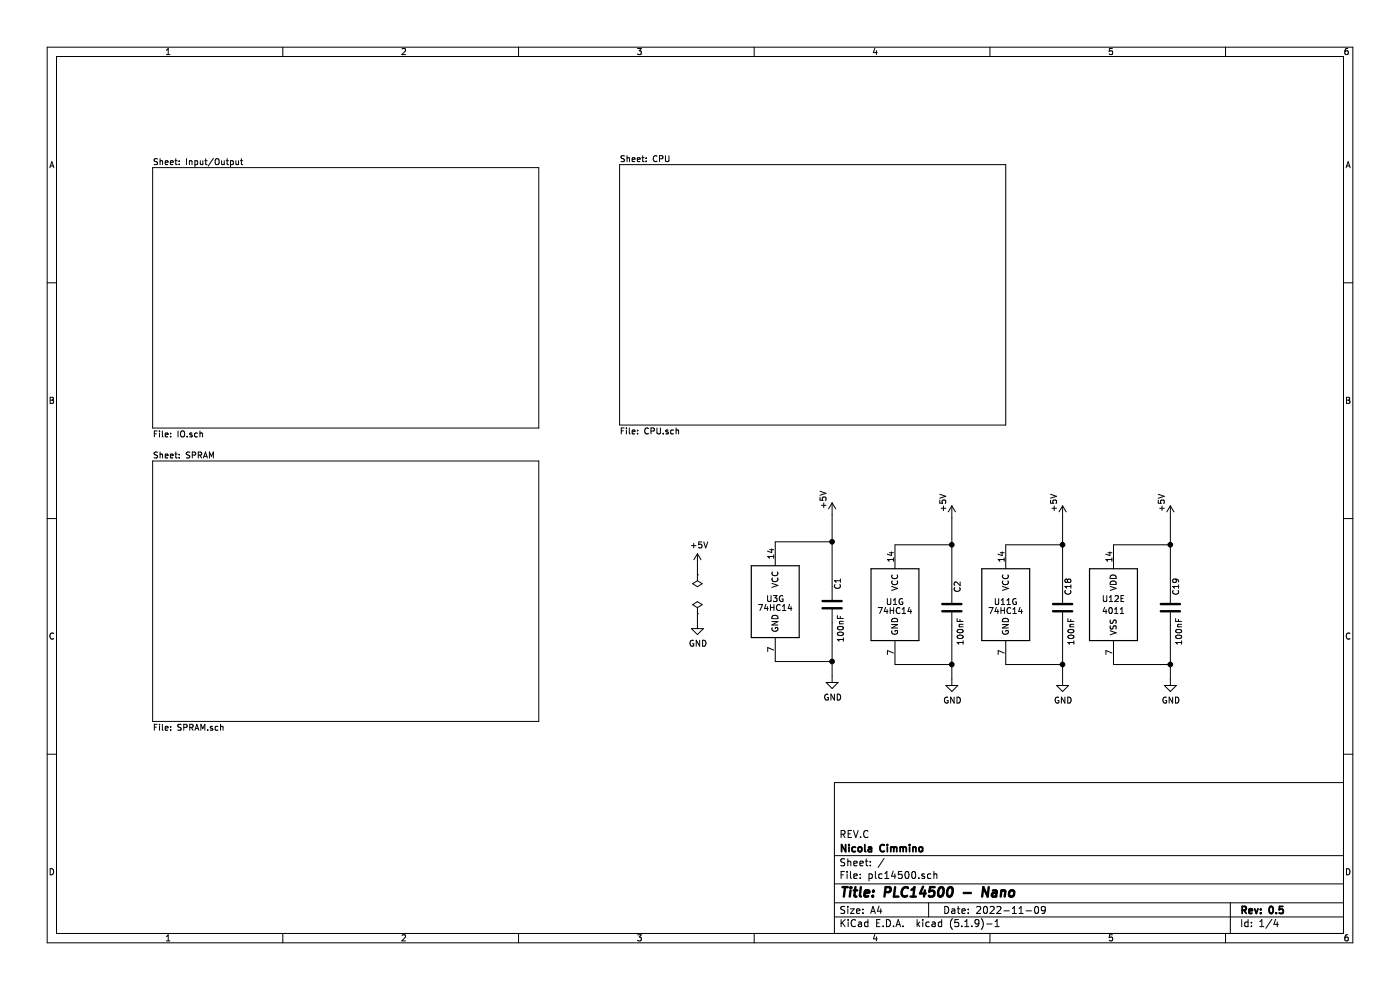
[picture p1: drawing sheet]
EESchema Schematic File Version 4
EELAYER 30 0
EELAYER END
$Descr A4 11693 8268
encoding utf-8
Sheet 1 4
Title "PLC14500 - Nano"
Date "2022-11-09"
Rev "0.5"
Comp "Nicola Cimmino"
Comment1 "REV.C"
Comment2 ""
Comment3 ""
Comment4 ""
$EndDescr
$Sheet
S 1275 1400 3225 2175
U 63B4BDA9
F0 "Input/Output" 50
F1 "IO.sch" 50
$EndSheet
$Sheet
S 5175 1375 3225 2175
U 6394A5B3
F0 "CPU" 50
F1 "CPU.sch" 50
$EndSheet
$Sheet
S 1275 3850 3225 2175
U 67425B3B
F0 "SPRAM" 50
F1 "SPRAM.sch" 50
$EndSheet
$Comp
L power:GND #PWR?
U 1 1
P 5825 5200
AR Path="/67425B3B/6817676E" Ref="#PWR?"  Part="1" 
AR Path="/6817676E" Ref="#PWR02"  Part="1" 
F 0 "#PWR02" H 5825 4950 50  0001 C CNN
F 1 "GND" H 5830 5027 50  0000 C CNN
F 2 "" H 5825 5200 50  0001 C CNN
F 3 "" H 5825 5200 50  0001 C CNN
	1    5825 5200
	1    0    0    -1  
$EndComp
$Comp
L power:PWR_FLAG #FLG?
U 1 1
P 5825 5125
AR Path="/67425B3B/68176774" Ref="#FLG?"  Part="1" 
AR Path="/68176774" Ref="#FLG02"  Part="1" 
F 0 "#FLG02" H 5825 5200 50  0001 C CNN
F 1 "PWR_FLAG" H 5825 5298 50  0001 C CNN
F 2 "" H 5825 5125 50  0001 C CNN
F 3 "~" H 5825 5125 50  0001 C CNN
	1    5825 5125
	1    0    0    -1  
$EndComp
Wire Wire Line
	5825 5200 5825 5125
$Comp
L power:PWR_FLAG #FLG?
U 1 1
P 5825 4800
AR Path="/67425B3B/6817677B" Ref="#FLG?"  Part="1" 
AR Path="/6817677B" Ref="#FLG01"  Part="1" 
F 0 "#FLG01" H 5825 4875 50  0001 C CNN
F 1 "PWR_FLAG" H 5825 4973 50  0001 C CNN
F 2 "" H 5825 4800 50  0001 C CNN
F 3 "~" H 5825 4800 50  0001 C CNN
	1    5825 4800
	-1   0    0    1   
$EndComp
$Comp
L power:+5V #PWR01
U 1 1
P 5825 4725
AR Path="/68176781" Ref="#PWR01"  Part="1" 
AR Path="/63B4BDA9/68176781" Ref="#PWR?"  Part="1" 
AR Path="/67425B3B/68176781" Ref="#PWR?"  Part="1" 
F 0 "#PWR01" H 5825 4575 50  0001 C CNN
F 1 "+5V" H 5840 4898 50  0000 C CNN
F 2 "" H 5825 4725 50  0001 C CNN
F 3 "" H 5825 4725 50  0001 C CNN
	1    5825 4725
	1    0    0    -1  
$EndComp
$Comp
L Device:C C2
U 1 1
P 7950 5075
AR Path="/638EEFFA" Ref="C2"  Part="1" 
AR Path="/63B4BDA9/638EEFFA" Ref="C?"  Part="1" 
F 0 "C2" V 7900 4900 50  0000 C CNN
F 1 "100nF" V 7875 5275 50  0000 C CNN
F 2 "Capacitor_THT:C_Rect_L7.2mm_W2.5mm_P5.00mm_FKS2_FKP2_MKS2_MKP2" H 7988 4925 50  0001 C CNN
F 3 "~" H 7950 5075 50  0001 C CNN
F 4 "0.02" H 7950 5075 50  0001 C CNN "Price"
	1    7950 5075
	-1   0    0    1   
$EndComp
$Comp
L power:GND #PWR?
U 1 1
P 7950 5675
AR Path="/63B4BDA9/638EF006" Ref="#PWR?"  Part="1" 
AR Path="/638EF006" Ref="#PWR0101"  Part="1" 
F 0 "#PWR0101" H 7950 5425 50  0001 C CNN
F 1 "GND" H 7955 5502 50  0000 C CNN
F 2 "" H 7950 5675 50  0001 C CNN
F 3 "" H 7950 5675 50  0001 C CNN
	1    7950 5675
	1    0    0    -1  
$EndComp
$Comp
L power:+5V #PWR0102
U 1 1
P 7950 4325
AR Path="/638EF012" Ref="#PWR0102"  Part="1" 
AR Path="/63B4BDA9/638EF012" Ref="#PWR?"  Part="1" 
F 0 "#PWR0102" H 7950 4175 50  0001 C CNN
F 1 "+5V" V 7875 4450 50  0000 C CNN
F 2 "" H 7950 4325 50  0001 C CNN
F 3 "" H 7950 4325 50  0001 C CNN
	1    7950 4325
	1    0    0    -1  
$EndComp
Wire Wire Line
	7950 5225 7950 5550
$Comp
L 74xx:74HC14 U1
U 7 1
P 7475 5050
AR Path="/638EF01E" Ref="U1"  Part="7" 
AR Path="/63B4BDA9/638EF01E" Ref="U?"  Part="7" 
F 0 "U1" H 7475 5075 50  0000 C CNN
F 1 "74HC14" H 7475 5000 50  0000 C CNN
F 2 "Package_DIP:DIP-14_W7.62mm_LongPads" H 7475 5050 50  0001 C CNN
F 3 "http://www.ti.com/lit/gpn/sn74HC14" H 7475 5050 50  0001 C CNN
F 4 "0.16" H 7475 5050 50  0001 C CNN "Price"
	7    7475 5050
	1    0    0    -1  
$EndComp
Wire Wire Line
	5825 4725 5825 4800
Wire Wire Line
	7475 5550 7950 5550
Connection ~ 7950 5550
Wire Wire Line
	7950 5550 7950 5675
Wire Wire Line
	7475 4550 7950 4550
Wire Wire Line
	7950 4325 7950 4550
Connection ~ 7950 4550
Wire Wire Line
	7950 4550 7950 4925
$Comp
L Device:C C1
U 1 1
P 6950 5050
AR Path="/638FA512" Ref="C1"  Part="1" 
AR Path="/63B4BDA9/638FA512" Ref="C?"  Part="1" 
F 0 "C1" V 6900 4875 50  0000 C CNN
F 1 "100nF" V 6875 5250 50  0000 C CNN
F 2 "Capacitor_THT:C_Rect_L7.2mm_W2.5mm_P5.00mm_FKS2_FKP2_MKS2_MKP2" H 6988 4900 50  0001 C CNN
F 3 "~" H 6950 5050 50  0001 C CNN
F 4 "0.02" H 6950 5050 50  0001 C CNN "Price"
	1    6950 5050
	-1   0    0    1   
$EndComp
$Comp
L power:GND #PWR?
U 1 1
P 6950 5650
AR Path="/63B4BDA9/638FA518" Ref="#PWR?"  Part="1" 
AR Path="/638FA518" Ref="#PWR0103"  Part="1" 
F 0 "#PWR0103" H 6950 5400 50  0001 C CNN
F 1 "GND" H 6955 5477 50  0000 C CNN
F 2 "" H 6950 5650 50  0001 C CNN
F 3 "" H 6950 5650 50  0001 C CNN
	1    6950 5650
	1    0    0    -1  
$EndComp
$Comp
L power:+5V #PWR0104
U 1 1
P 6950 4300
AR Path="/638FA51E" Ref="#PWR0104"  Part="1" 
AR Path="/63B4BDA9/638FA51E" Ref="#PWR?"  Part="1" 
F 0 "#PWR0104" H 6950 4150 50  0001 C CNN
F 1 "+5V" V 6875 4425 50  0000 C CNN
F 2 "" H 6950 4300 50  0001 C CNN
F 3 "" H 6950 4300 50  0001 C CNN
	1    6950 4300
	1    0    0    -1  
$EndComp
Wire Wire Line
	6950 5200 6950 5525
$Comp
L 74xx:74HC14 U3
U 7 1
P 6475 5025
AR Path="/638FA526" Ref="U3"  Part="7" 
AR Path="/63B4BDA9/638FA526" Ref="U?"  Part="7" 
F 0 "U3" H 6475 5050 50  0000 C CNN
F 1 "74HC14" H 6475 4975 50  0000 C CNN
F 2 "Package_DIP:DIP-14_W7.62mm_LongPads" H 6475 5025 50  0001 C CNN
F 3 "http://www.ti.com/lit/gpn/sn74HC14" H 6475 5025 50  0001 C CNN
F 4 "0.16" H 6475 5025 50  0001 C CNN "Price"
	7    6475 5025
	1    0    0    -1  
$EndComp
Wire Wire Line
	6475 5525 6950 5525
Connection ~ 6950 5525
Wire Wire Line
	6950 5525 6950 5650
Wire Wire Line
	6475 4525 6950 4525
Wire Wire Line
	6950 4300 6950 4525
Connection ~ 6950 4525
Wire Wire Line
	6950 4525 6950 4900
$Comp
L Device:C C18
U 1 1
P 8875 5075
AR Path="/63900D6B" Ref="C18"  Part="1" 
AR Path="/63B4BDA9/63900D6B" Ref="C?"  Part="1" 
F 0 "C18" V 8825 4900 50  0000 C CNN
F 1 "100nF" V 8800 5275 50  0000 C CNN
F 2 "Capacitor_THT:C_Rect_L7.2mm_W2.5mm_P5.00mm_FKS2_FKP2_MKS2_MKP2" H 8913 4925 50  0001 C CNN
F 3 "~" H 8875 5075 50  0001 C CNN
F 4 "0.02" H 8875 5075 50  0001 C CNN "Price"
	1    8875 5075
	-1   0    0    1   
$EndComp
$Comp
L power:GND #PWR?
U 1 1
P 8875 5675
AR Path="/63B4BDA9/63900D71" Ref="#PWR?"  Part="1" 
AR Path="/63900D71" Ref="#PWR04"  Part="1" 
F 0 "#PWR04" H 8875 5425 50  0001 C CNN
F 1 "GND" H 8880 5502 50  0000 C CNN
F 2 "" H 8875 5675 50  0001 C CNN
F 3 "" H 8875 5675 50  0001 C CNN
	1    8875 5675
	1    0    0    -1  
$EndComp
$Comp
L power:+5V #PWR03
U 1 1
P 8875 4325
AR Path="/63900D77" Ref="#PWR03"  Part="1" 
AR Path="/63B4BDA9/63900D77" Ref="#PWR?"  Part="1" 
F 0 "#PWR03" H 8875 4175 50  0001 C CNN
F 1 "+5V" V 8800 4450 50  0000 C CNN
F 2 "" H 8875 4325 50  0001 C CNN
F 3 "" H 8875 4325 50  0001 C CNN
	1    8875 4325
	1    0    0    -1  
$EndComp
Wire Wire Line
	8875 5225 8875 5550
$Comp
L 74xx:74HC14 U11
U 7 1
P 8400 5050
AR Path="/63900D7F" Ref="U11"  Part="7" 
AR Path="/63B4BDA9/63900D7F" Ref="U?"  Part="7" 
F 0 "U11" H 8400 5075 50  0000 C CNN
F 1 "74HC14" H 8400 5000 50  0000 C CNN
F 2 "Package_DIP:DIP-14_W7.62mm_LongPads" H 8400 5050 50  0001 C CNN
F 3 "http://www.ti.com/lit/gpn/sn74HC14" H 8400 5050 50  0001 C CNN
F 4 "0.16" H 8400 5050 50  0001 C CNN "Price"
	7    8400 5050
	1    0    0    -1  
$EndComp
Wire Wire Line
	8400 5550 8875 5550
Connection ~ 8875 5550
Wire Wire Line
	8875 5550 8875 5675
Wire Wire Line
	8400 4550 8875 4550
Wire Wire Line
	8875 4325 8875 4550
Connection ~ 8875 4550
Wire Wire Line
	8875 4550 8875 4925
$Comp
L 4xxx:4011 U?
U 5 1
P 9300 5050
AR Path="/63B4BDA9/639098E0" Ref="U?"  Part="4" 
AR Path="/67425B3B/639098E0" Ref="U?"  Part="5" 
AR Path="/639098E0" Ref="U12"  Part="5" 
F 0 "U12" H 9300 5100 50  0000 C CNN
F 1 "4011" H 9300 5000 50  0000 C CNN
F 2 "Package_DIP:DIP-14_W7.62mm_LongPads" H 9300 5050 50  0001 C CNN
F 3 "http://www.intersil.com/content/dam/Intersil/documents/cd40/cd4011bms-12bms-23bms.pdf" H 9300 5050 50  0001 C CNN
F 4 "0.2" H 9300 5050 50  0001 C CNN "Price"
	5    9300 5050
	1    0    0    -1  
$EndComp
$Comp
L Device:C C19
U 1 1
P 9775 5075
AR Path="/6390CB94" Ref="C19"  Part="1" 
AR Path="/63B4BDA9/6390CB94" Ref="C?"  Part="1" 
F 0 "C19" V 9725 4900 50  0000 C CNN
F 1 "100nF" V 9700 5275 50  0000 C CNN
F 2 "Capacitor_THT:C_Rect_L7.2mm_W2.5mm_P5.00mm_FKS2_FKP2_MKS2_MKP2" H 9813 4925 50  0001 C CNN
F 3 "~" H 9775 5075 50  0001 C CNN
F 4 "0.02" H 9775 5075 50  0001 C CNN "Price"
	1    9775 5075
	-1   0    0    1   
$EndComp
$Comp
L power:GND #PWR?
U 1 1
P 9775 5675
AR Path="/63B4BDA9/6390CB9A" Ref="#PWR?"  Part="1" 
AR Path="/6390CB9A" Ref="#PWR010"  Part="1" 
F 0 "#PWR010" H 9775 5425 50  0001 C CNN
F 1 "GND" H 9780 5502 50  0000 C CNN
F 2 "" H 9775 5675 50  0001 C CNN
F 3 "" H 9775 5675 50  0001 C CNN
	1    9775 5675
	1    0    0    -1  
$EndComp
$Comp
L power:+5V #PWR09
U 1 1
P 9775 4325
AR Path="/6390CBA0" Ref="#PWR09"  Part="1" 
AR Path="/63B4BDA9/6390CBA0" Ref="#PWR?"  Part="1" 
F 0 "#PWR09" H 9775 4175 50  0001 C CNN
F 1 "+5V" V 9700 4450 50  0000 C CNN
F 2 "" H 9775 4325 50  0001 C CNN
F 3 "" H 9775 4325 50  0001 C CNN
	1    9775 4325
	1    0    0    -1  
$EndComp
Wire Wire Line
	9775 5225 9775 5550
Wire Wire Line
	9300 5550 9775 5550
Connection ~ 9775 5550
Wire Wire Line
	9775 5550 9775 5675
Wire Wire Line
	9300 4550 9775 4550
Wire Wire Line
	9775 4325 9775 4550
Connection ~ 9775 4550
Wire Wire Line
	9775 4550 9775 4925
$EndSCHEMATC
